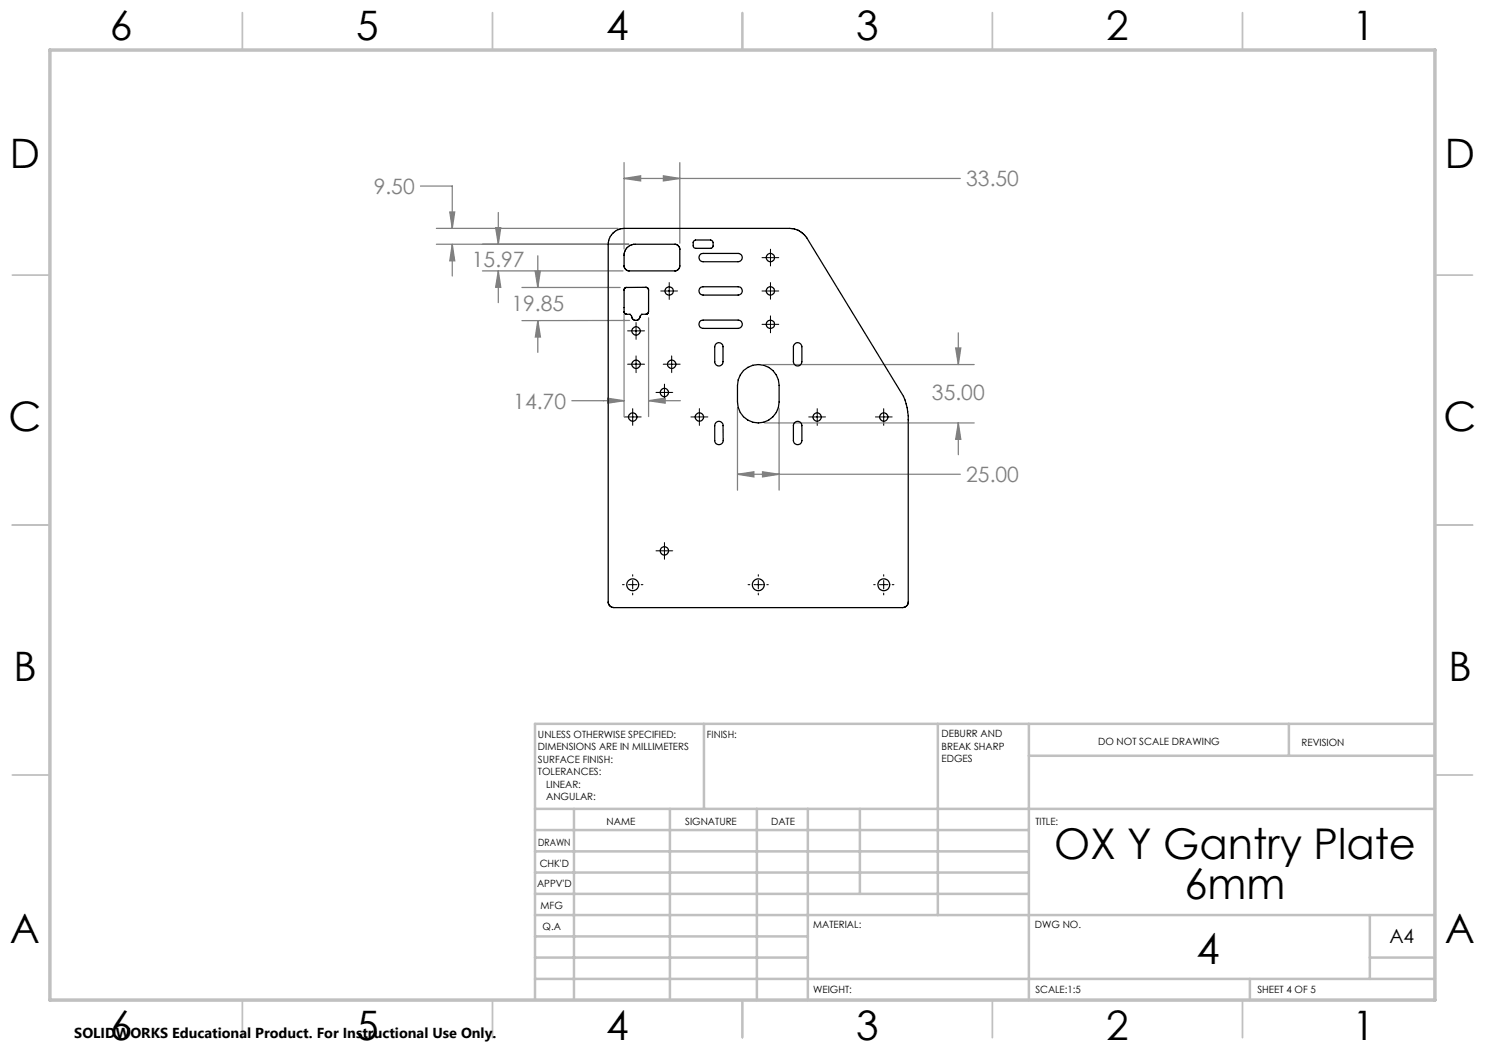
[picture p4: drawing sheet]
<svg xmlns="http://www.w3.org/2000/svg" width="297mm" height="210mm" viewBox="0 0 297 210" stroke-linecap="round" stroke-linejoin="round" font-family="sans-serif">
<g fill="none" stroke="#808080" stroke-width=".25">
<path d="M84.1 37.2h6.4v8.5M124.8 35.7l3.3-.5v1zM124.8 32.5v17.3M124.8 35.7h67.3M132.7 35.2l3.3 .5-3.3 .5zM136 32.5v16.1M87.3 48.9h38.5M87.3 45.7h36.3M90 42.4h.9l-.4 3.3zM90.5 48.9l.4 3.3h-.9zM90.5 48.9v6.3M96.5 54.2h28.1"/>
<path d="M99.1 45.5h1.1l-.5 3.4zM99.7 42.5v6.4M99.7 54.2v6.3M99.7 54.2l.5 3.3h-1.1zM104.4 57.5h19.6M107 54.2h1.1l-.5 3.3zM107.6 51.1v6.4M107.6 64.1l.5 3.3h-1zM107.6 64.1v6.4M121.5 79.6l3.3 .5-3.3 .5zM124.8 62.8v20.5M125.9 64.1h-21.5"/>
<path d="M129.7 63.6v19.7M152.9 72.9h41.9M191.1 69.6h1.1l-.5 3.3zM191.7 66.6v6.3M114.4 80.1h10.4M129.7 80.1l3.3-.5v1zM129.7 80.1h6.4M147.5 94.9l3.3-.5v1zM147.5 81.7v16.3M147.5 94.9h44.6M152.5 94.4l3.3 .5-3.3 .5zM152.9 84.6h41.9"/>
<path d="M155.8 81.7v16.3M191.7 84.6l.5 3.3h-1.1zM191.7 84.6v6.3"/>
</g>
<g fill="none" stroke="#000" stroke-width=".2">
<path d="M132.2 58.2h3.3M133.8 56.5v3.4M152.4 58.2h3.4M152.4 51.5h3.4M154.1 49.8v3.4M154.1 56.5v3.4M125.5 66.2h3.4M125.5 72.8h3.4M127.2 64.5v3.4M127.2 71.2v3.3M131.2 78.5h3.3M132.6 72.8h3.4"/>
<path d="M132.9 76.8v3.4M134.3 71.2v3.3M152.4 64.9h3.4M154.1 63.2v3.4M124.8 83.4h3.4M126.5 81.7v3.4M138.2 83.4h3.4M139.9 81.7v3.4M161.7 83.4h3.4M163.4 81.7v3.4M175.1 83.4h3.3M176.7 81.7v3.4"/>
<path d="M124.5 116.9h.3M125.7 116.9h1.7M126.5 114.9v.3M126.5 116.1v1.7M126.5 118.6v.4M128.2 116.9h.4M131.2 110.2h3.3M132.9 108.5v3.4M149.6 116.9h.4M150.8 116.9h1.7M151.7 114.9v.3M151.7 116.1v1.7"/>
<path d="M151.7 118.6v.4M153.4 116.9h.3M174.7 116.9h.3M175.9 116.9h1.7M176.7 114.9v.3M176.7 116.1v1.7M176.7 118.6v.4M178.4 116.9h.4"/>
</g>
<g fill="none" stroke="#c0c0c0" stroke-width=".35">
<path d="M48.5 2.5v7.5M98.5 2.5v7.5M148.5 2.5v7.5M198.5 2.5v7.5M248.5 2.5v7.5M2.5 55h7.5M287 55h7.5M2.5 105h7.5M287 105h7.5M2.5 155h7.5M287 155h7.5M48.5 200v7.5"/>
<path d="M98.5 200v7.5M148.5 200v7.5M198.5 200v7.5M248.5 200v7.5"/>
</g>
<g fill="none" stroke="#c0c0c0" stroke-width=".5">
<path d="M140.8 144.8v17M187.6 144.8v38.2M205.8 144.8v55.2M205.8 151.2h81.2M257.8 144.8v6.4M287 144.8h-180v55.2M107 161.8h180M107 178.8h98.8M107 174.5h98.8M107 170.3h98.8M107 166h98.8M114.8 161.8v38.2"/>
<path d="M134 161.8v38.2M151.4 161.8v38.2M161.6 161.8v38.2M172 161.8v17M107 195.8h180M107 191.5h54.6M107 187.3h54.6M107 183h180M250 195.8v4.2M274 191.5h13M274 183v12.8"/>
</g>
<path d="M10 10h277v190h-277z" fill="none" stroke="#c0c0c0" stroke-width=".7"/>
<path d="M191.1 69.6h1.1l-.5 3.3zM191.7 84.6l.5 3.3h-1.1zM147.5 94.9l3.3-.5v1zM152.5 94.4l3.3 .5-3.3 .5zM99.7 54.2l.5 3.3h-1.1zM99.1 45.5h1.1l-.5 3.4zM124.8 35.7l3.3-.5v1zM132.7 35.2l3.3 .5-3.3 .5zM121.5 79.6l3.3 .5-3.3 .5zM129.7 80.1l3.3-.5v1zM107.6 64.1l.5 3.3h-1zM107 54.2h1.1l-.5 3.3zM90.5 48.9l.4 3.3h-.9zM90 42.4h.9l-.4 3.3z" fill="#808080"/>
<g fill="none" stroke="#000" stroke-width=".25">
<path d="M122.6 46.6l1-.7 1.3-.2h33a4 4 0 0 1 3.5 1.9l19.3 31.7a11.2 11.2 0 0 1 .9 3.8v37.4a1.15 1.15 0 0 1-1 1h-57.8a1.17 1.17 0 0 1-1.2-1v-71.6l.3-1.2zM124.9 57.7l.3-.2h4l.4 .2 .1 .3v4.5l-.3 .3-1.1 .1-.3 .3a.85 .85 0 0 1-.8 .9 .85 .85 0 0 1-.9-.9l-.3-.3-.8-.1-.4-.4v-4.5zM125.4 49.5l.5-.4 .9-.2h8.4a1.05 1.05 0 0 1 .8 .9v3.5a1.06 1.06 0 0 1-.9 .9l-9.7-.1-.4-.3-.2-.5v-2.5l.3-.9zM138.8 48.2l.3-.2h3l.5 .5v.7l-.4 .5h-3a.49 .49 0 0 1-.6-.6v-.7zM140 51l.6-.3h7a.83 .83 0 0 1 .9 .8 .83 .83 0 0 1-.9 .8h-7a.85 .85 0 0 1-.7-.4 .85 .85 0 0 1 .1-.9zM140 57.6l.6-.2h7a.83 .83 0 0 1 .9 .8 .83 .83 0 0 1-.9 .8h-7a.85 .85 0 0 1-.7-.5 .85 .85 0 0 1 .1-.9zM140 64.3l.6-.3h7a.83 .83 0 0 1 .9 .9 .83 .83 0 0 1-.9 .8h-7a.85 .85 0 0 1-.7-.5 .85 .85 0 0 1 .1-.9zM143.2 68.7a.83 .83 0 0 1 .9-.1 .83 .83 0 0 1 .5 .7v3a.83 .83 0 0 1-.8 .9 .83 .83 0 0 1-.9-.9v-3zM148.7 74.1a4.2 4.2 0 0 1 4.5-.9 4.2 4.2 0 0 1 2.6 3.9v3.3a4.2 4.2 0 0 1-4.1 4.2 4.2 4.2 0 0 1-4.2-4.2v-3.3l.1-1.1 .5-1zM158.8 68.9a.84 .84 0 0 1 1-.3 .84 .84 0 0 1 .6 .7v3a.85 .85 0 0 1-.9 .9 .85 .85 0 0 1-.8-.9v-3zM143.2 84.5a.82 .82 0 0 1 .9-.2 .82 .82 0 0 1 .5 .8v3a.85 .85 0 0 1-.8 .8 .85 .85 0 0 1-.9-.8v-3zM159 84.5a.83 .83 0 0 1 .9-.2 .83 .83 0 0 1 .5 .8v3a.85 .85 0 0 1-.9 .8 .85 .85 0 0 1-.8-.8v-3z"/>
<circle cx="133.8" cy="58.2" r=".83"/>
<circle cx="154.1" cy="58.2" r=".83"/>
<circle cx="154.1" cy="51.5" r=".83"/>
<circle cx="127.2" cy="66.2" r=".83"/>
<circle cx="127.2" cy="72.9" r=".83"/>
<circle cx="132.9" cy="78.5" r=".83"/>
<circle cx="134.4" cy="72.9" r=".83"/>
<circle cx="154.1" cy="64.9" r=".83"/>
<circle cx="126.6" cy="83.4" r=".83"/>
<circle cx="139.9" cy="83.4" r=".83"/>
<circle cx="163.4" cy="83.4" r=".83"/>
<circle cx="176.8" cy="83.4" r=".83"/>
<circle cx="126.6" cy="117" r="1.19"/>
<circle cx="132.9" cy="110.2" r=".84"/>
<circle cx="151.6" cy="117" r="1.18"/>
<circle cx="176.8" cy="117" r="1.18"/>
</g>
<g font-size="8.5">
<text x="210.8" y="171.8">OX Y Gantry Plate</text>
<text x="236.9" y="179.9">6mm</text>
<text x="239.3" y="192.7">4</text>
</g>
<g font-size="8.1">
<text x="22" y="8">6</text>
<text x="71.2" y="8">5</text>
<text x="121.2" y="8">4</text>
<text x="171.3" y="8">3</text>
<text x="221.3" y="8">2</text>
<text x="270.5" y="8">1</text>
<text x="2" y="33.6">D</text>
<text x="289" y="33.6">D</text>
<text x="1.7" y="86.1">C</text>
<text x="288.7" y="86.1">C</text>
<text x="2.7" y="136.1">B</text>
<text x="289.7" y="136.1">B</text>
<text x="2" y="188.6">A</text>
<text x="289" y="188.6">A</text>
<text x="22" y="208">6</text>
<text x="71.2" y="208">5</text>
<text x="121.2" y="208">4</text>
<text x="171.3" y="208">3</text>
<text x="221.3" y="208">2</text>
<text x="270.5" y="208">1</text>
</g>
<g font-size="4.2" fill="#808080">
<text x="74.7" y="38.8">9.50</text>
<text x="193.2" y="37.3">33.50</text>
<text x="94.4" y="53.3">15.97</text>
<text x="102.3" y="62.1">19.85</text>
<text x="102.7" y="81.7">14.70</text>
<text x="186.4" y="80">35.00</text>
<text x="193.2" y="96.4">25.00</text>
</g>
<text font-size="3.9" x="277.9" y="188.5">A4</text>
<text font-size="2.9" x="14.9" y="207.6">SOLIDWORKS Educational Product. For Instructional Use Only.</text>
<g font-size="2">
<text x="107.6" y="147.6">UNLESS OTHERWISE SPECIFIED:</text>
<text x="141.4" y="147.6">FINISH:</text>
<text x="188.3" y="147.5">DEBURR AND</text>
<text x="188.3" y="150">BREAK SHARP</text>
<text x="219.6" y="149">DO NOT SCALE DRAWING</text>
<text x="260.3" y="149.2">REVISION</text>
<text x="107.6" y="150.1">DIMENSIONS ARE IN MILLIMETERS</text>
<text x="107.6" y="152.6">SURFACE FINISH:</text>
<text x="107.6" y="155.1">TOLERANCES:</text>
<text x="188.3" y="152.5">EDGES</text>
<text x="109.2" y="157.6">LINEAR:</text>
<text x="109.2" y="160.1">ANGULAR:</text>
<text x="121.3" y="165">NAME</text>
<text x="137" y="164.9">SIGNATURE</text>
<text x="154.2" y="164.9">DATE</text>
<text x="207.1" y="164.9">TITLE:</text>
<text x="107.6" y="169.1">DRAWN</text>
<text x="107.9" y="173.3">CHK'D</text>
<text x="107.4" y="177.4">APPV'D</text>
<text x="108.1" y="181.8">MFG</text>
<text x="108.5" y="186">Q.A</text>
<text x="162.6" y="185.5">MATERIAL:</text>
<text x="207" y="185.5">DWG NO.</text>
<text x="162.6" y="198.5">WEIGHT:</text>
<text x="207.1" y="198.6">SCALE:1:5</text>
<text x="251.5" y="198.6">SHEET 4 OF 5</text>
</g>
</svg>
